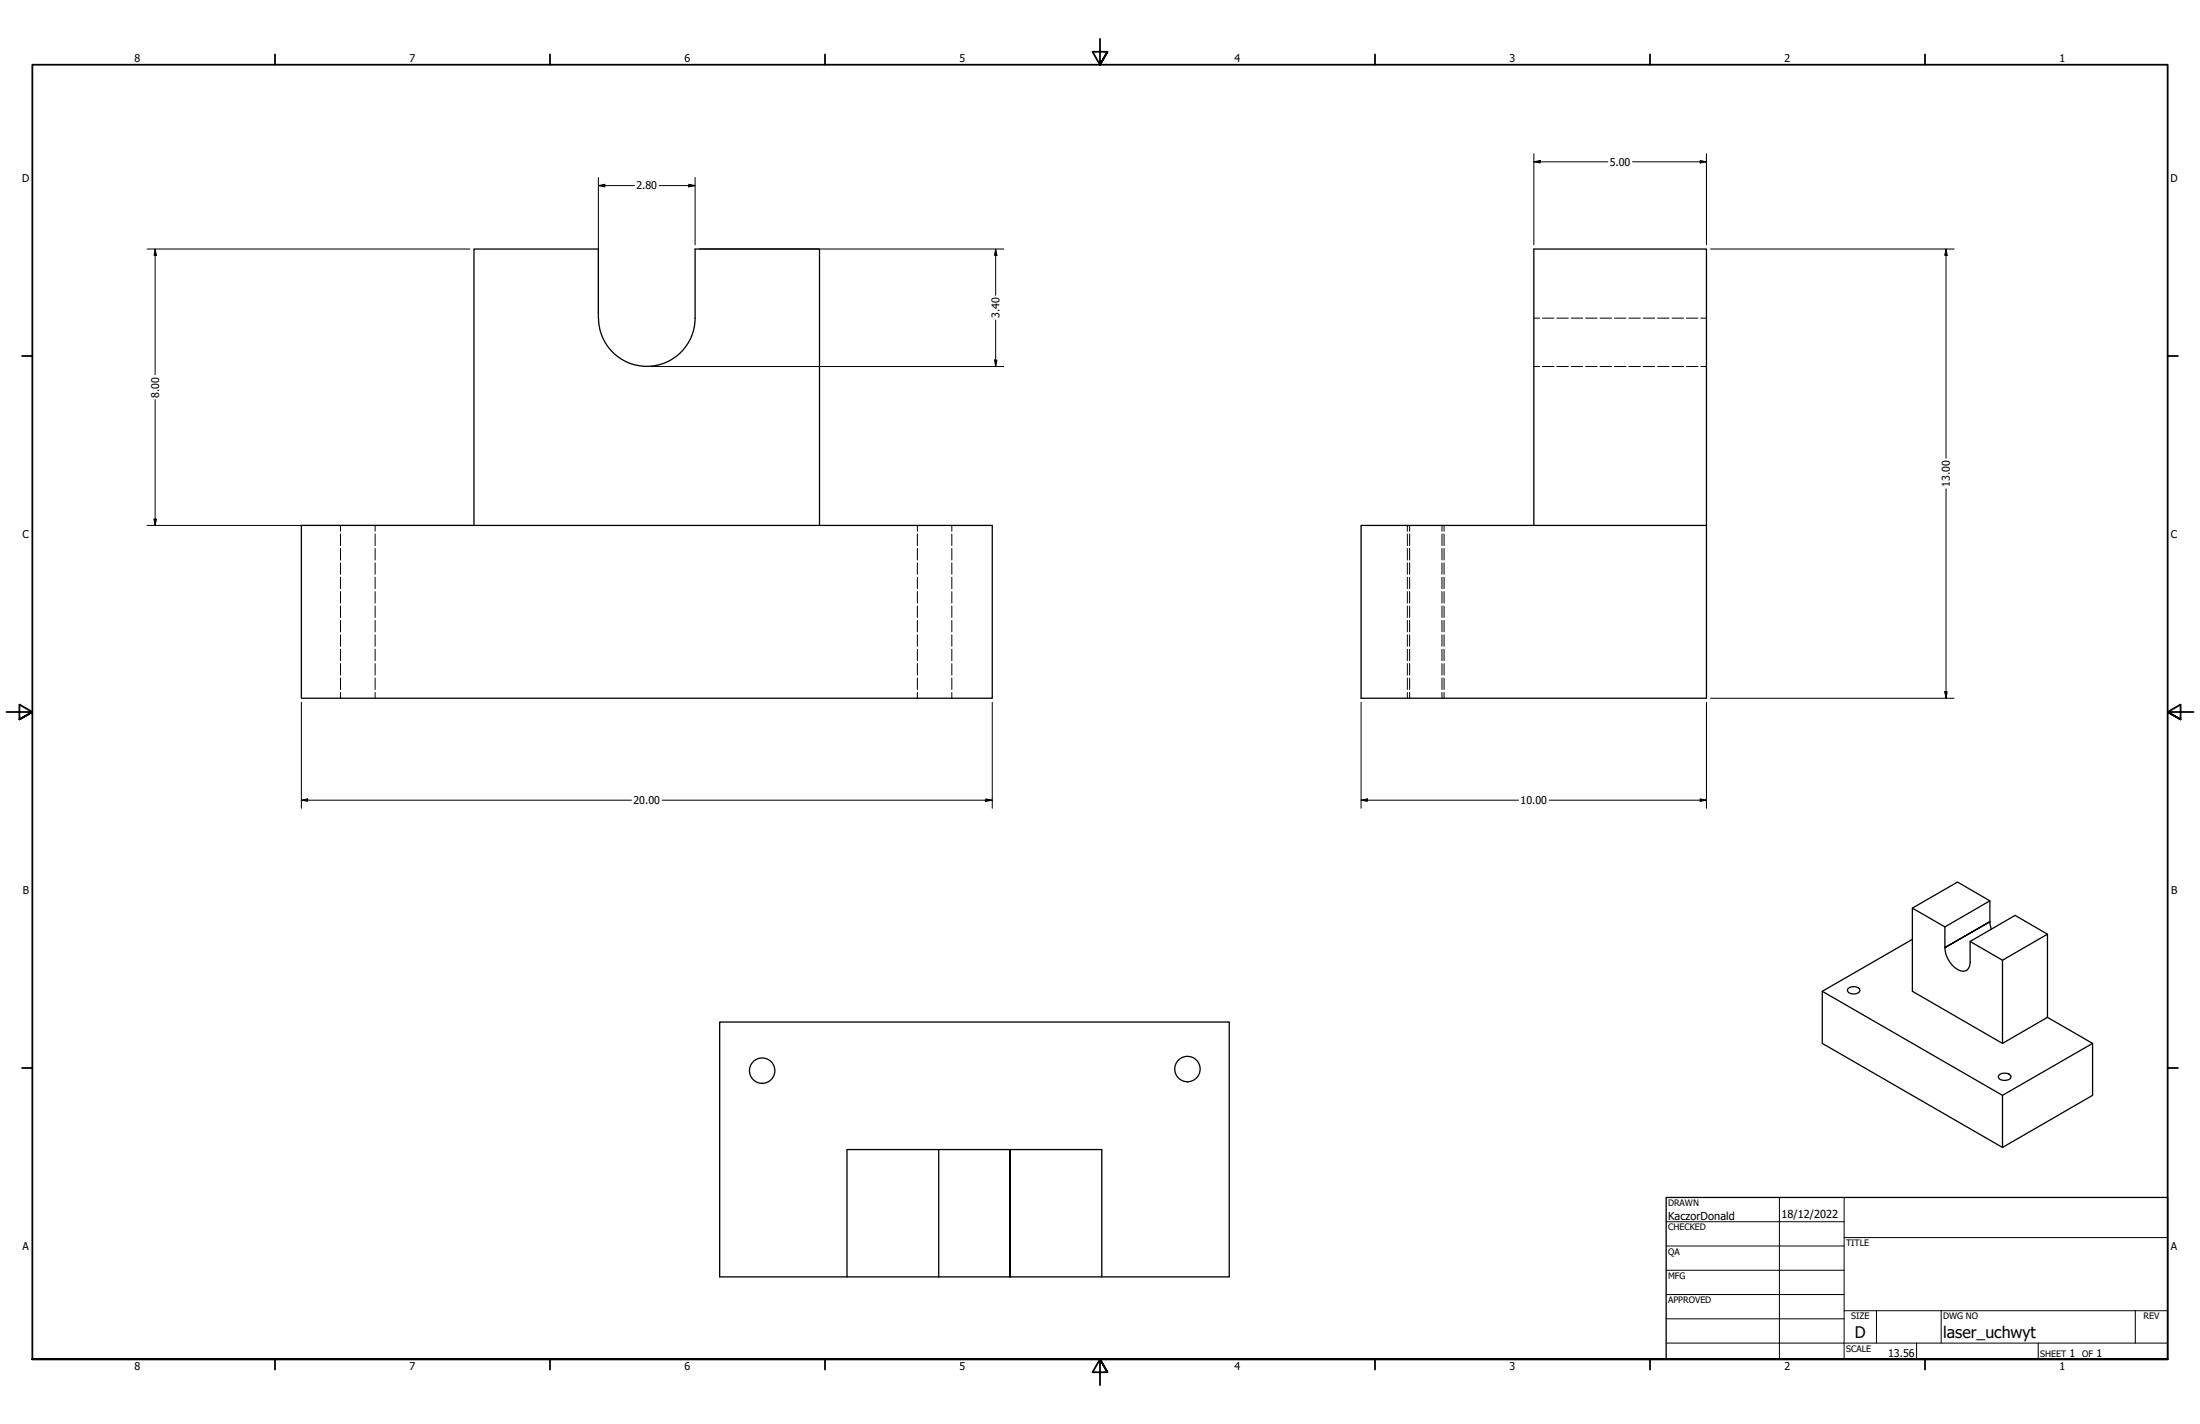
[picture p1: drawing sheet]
<svg xmlns="http://www.w3.org/2000/svg" width="864mm" height="559mm" viewBox="0 0 864 559" stroke-linecap="round" stroke-linejoin="round" font-family="sans-serif">
<!-- layer: Hidden (ANSI) -->
<g fill="none" stroke="#000" stroke-width=".39">
<path d="M602.1 124.8h2.2M605.5 124.8h4.5M611.1 124.8h4.5M616.8 124.8h4.5M622.4 124.8h4.5M628.1 124.8h4.5M633.7 124.8h4.5M639.4 124.8h4.5M645 124.8h4.5M650.7 124.8h4.5M656.3 124.8h4.5M662 124.8h4.5"/>
<path d="M667.6 124.8h2.3M602.1 143.8h2.2M605.5 143.8h4.5M611.1 143.8h4.5M616.8 143.8h4.5M622.4 143.8h4.5M628.1 143.8h4.5M633.7 143.8h4.5M639.4 143.8h4.5M645 143.8h4.5M650.7 143.8h4.5M656.3 143.8h4.5"/>
<path d="M662 143.8h4.5M667.6 143.8h2.3M133.7 206.2v2.3M133.7 209.6v4.5M133.7 215.2v4.6M147.3 206.2v2.3M147.3 209.6v4.5M147.3 215.2v4.6M360.1 206.2v2.3M360.1 209.6v4.5M360.1 215.2v4.6M373.6 206.2v2.3"/>
<path d="M373.6 209.6v4.5M373.6 215.2v4.6M552.4 206.2v2.3M552.4 209.6v4.5M552.4 215.2v4.6M553.3 206.2v2.3M553.3 209.6v4.5M553.3 215.2v4.6M566 206.2v2.3M566 209.6v4.5M566 215.2v4.6M566.9 206.2v2.3"/>
<path d="M566.9 209.6v4.5M566.9 215.2v4.6M133.7 220.9v4.5M133.7 226.5v4.5M133.7 232.2v4.5M133.7 237.8v4.5M147.3 220.9v4.5M147.3 226.5v4.5M147.3 232.2v4.5M147.3 237.8v4.5M360.1 220.9v4.5M360.1 226.5v4.5"/>
<path d="M360.1 232.2v4.5M360.1 237.8v4.5M373.6 220.9v4.5M373.6 226.5v4.5M373.6 232.2v4.5M373.6 237.8v4.5M552.4 220.9v4.5M552.4 226.5v4.5M552.4 232.2v4.5M552.4 237.8v4.5M553.3 220.9v4.5M553.3 226.5v4.5"/>
<path d="M553.3 232.2v4.5M553.3 237.8v4.5M566 220.9v4.5M566 226.5v4.5M566 232.2v4.5M566 237.8v4.5M566.9 220.9v4.5M566.9 226.5v4.5M566.9 232.2v4.5M566.9 237.8v4.5M133.7 243.5v4.5M133.7 249.1v4.5"/>
<path d="M133.7 254.8v4.5M147.3 243.5v4.5M147.3 249.1v4.5M147.3 254.8v4.5M360.1 243.5v4.5M360.1 249.1v4.5M360.1 254.8v4.5M373.6 243.5v4.5M373.6 249.1v4.5M373.6 254.8v4.5M552.4 243.5v4.5M552.4 249.1v4.5"/>
<path d="M552.4 254.8v4.5M553.3 243.5v4.5M553.3 249.1v4.5M553.3 254.8v4.5M566 243.5v4.5M566 249.1v4.5M566 254.8v4.5M566.9 243.5v4.5M566.9 249.1v4.5M566.9 254.8v4.5M133.7 260.4v4.5M133.7 266.1v4.5"/>
<path d="M133.7 271.7v2.3M147.3 260.4v4.5M147.3 266.1v4.5M147.3 271.7v2.3M360.1 260.4v4.5M360.1 266.1v4.5M360.1 271.7v2.3M373.6 260.4v4.5M373.6 266.1v4.5M373.6 271.7v2.3M552.4 260.4v4.5M552.4 266.1v4.5"/>
<path d="M552.4 271.7v2.3M553.3 260.4v4.5M553.3 266.1v4.5M553.3 271.7v2.3M566 260.4v4.5M566 266.1v4.5M566 271.7v2.3M566.9 260.4v4.5M566.9 266.1v4.5M566.9 271.7v2.3"/>
</g>
<!-- layer: Visible (ANSI) -->
<g fill="none" stroke="#000" stroke-width=".51">
<path d="M234.9 124.8v-27.1h-48.8v108.5M234.9 124.8a19 19 0 0 0 19 19 19 19 0 0 0 19-19v-27.1h48.8v108.5M118.3 206.2h271.2v67.8h-271.2zM602.1 206.2v-108.5h67.8v176.3h-135.6v-67.8h135.6M781.1 353.5l-12.7-7.4-17.7 10.3M750.7 368.6l-35.4 20.4M763.5 363.7v8.2l17.6-10.2-17.6 10.2a9.8 9.8 0 0 0 7 9.2 2.88 2.88 0 0 0 2.9-3.5v-8.2l17.6-10.2 12.7 7.4M763.5 363.7l17.6-10.2v8.2l.6 2.9M763.5 363.7l-12.8-7.3v32.6l35.4 20.4v-32.6l-12.7-7.4M786.1 376.8l17.6-10.2v32.6l-17.6 10.2M725.4 388a3.1 3.1 0 0 1 4.7 .6 2.83 2.83 0 0 1-4.9 0zM803.7 399.2l17.7 10.2v20.4l-35.3 20.5"/>
<path d="M821.4 409.4l-35.3 20.4v20.5l-70.8-40.9v-20.4l70.8 40.8M785.1 421.5a3 3 0 0 1 4.3 1 3 3 0 0 1-4.8 .6l-.2-.6zM368.5 451.1v50M396.5 451.1l.1 50zM332.5 501.1h-50v-100h200v100h-50M368.5 501.1h-36v-50h100v50h-35.9M368.5 501.1h28"/>
<circle cx="466.1" cy="419.5" r="5"/>
<circle cx="299.2" cy="420.1" r="5"/>
</g>
<!-- layer: Border (ANSI) -->
<g fill="none" stroke="#000" stroke-width=".7">
<path d="M431.8 15.2v10.2l-2.9-5.1h5.8l-2.9 5.1 2.9-5.1M107.9 21.3v4.1M215.9 21.3v4.1M323.8 21.3v4.1M539.8 21.3v4.1M647.7 21.3v4.1M755.6 21.3v4.1M8.6 139.7h4.1M850.9 139.7h4.1M2.5 279.4h10.2l-5.1-2.9v5.8l5.1-2.9-5.1 2.9M861.1 279.4h-10.2l5.1-2.9v5.8l-5.1-2.9 5.1 2.9M8.6 419.1h4.1"/>
<path d="M850.9 419.1h4.1M12.7 533.4v-508h838.2v508h-838.2h838.2M107.9 533.4v4.1M215.9 533.4v4.1M323.8 533.4v4.1M434.7 538.5l-2.9-5.1 2.9 5.1h-5.8l2.9-5.1v10.2M539.8 533.4v4.1M647.7 533.4v4.1M755.6 533.4v4.1"/>
</g>
<!-- layer: Title (ANSI) -->
<g fill="none" stroke="#000" stroke-width=".39">
<path d="M654 479.4h69.9M698.5 469.9v63.5M723.9 469.9v63.5M654 488.9h69.9M654 498.5h69.9M723.9 485.6h127M654 508h69.9M654 517.5h69.9M723.9 514.3h127M736.6 514.3v12.7M762 514.3v12.7M838.2 514.3v12.7"/>
<path d="M654 527h196.9M752.3 527v6.4M800.1 527v6.4"/>
</g>
<path d="M654 469.9h196.9v63.5h-196.9z" fill="none" stroke="#000" stroke-width=".51"/>
<!-- layer: Dimension (ANSI) -->
<g fill="none" stroke="#000" stroke-width=".39">
<path d="M234.9 72.8l2.5-.5v1zM234.9 72.8h14.1M234.9 69.7v53.5M258.8 72.8h14.1M270.4 72.3l2.5 .5-2.5 .5zM272.9 69.7v26.4M602.1 63.5l2.5-.5v.9zM602.1 63.5h29M602.1 60.3v35.8M640.8 63.5h29.1M667.4 63l2.5 .5-2.5 .4zM669.9 60.3v35.8"/>
<path d="M57.7 97.7h126.8M60.9 97.7l.5 2.5h-.9zM60.9 97.7v49.4M274.4 97.7h119.6M390.8 97.7l.6 2.5h-1zM390.8 97.7v18.2M671.4 97.7h95.7M763.9 97.7l.4 2.5h-.9zM763.9 97.7v82.1M390.8 125.6v18.2M60.9 156.8v49.4M255.5 143.8h138.5"/>
<path d="M390.4 141.3h1l-.6 2.5zM763.9 191.8v82.2M57.7 206.2h126.8M60.5 203.7h.9l-.5 2.5zM118.3 275.6v41.6M389.5 275.6v41.6M534.3 275.6v41.6M669.9 275.6v41.6M671.4 274h95.7M763.4 271.5h.9l-.4 2.5zM118.3 314l2.5-.5v1zM118.3 314h129.6"/>
<path d="M259.9 314h129.6M387 313.5l2.5 .5-2.5 .5zM534.3 314l2.5-.5v1zM534.3 314h61.8M608.1 314h61.8M667.4 313.5l2.5 .5-2.5 .5z"/>
</g>
<g fill="#000">
<path d="M234.9 72.8l2.5-.5v1z" fill-rule="evenodd"/>
<path d="M270.4 72.3l2.5 .5-2.5 .5z" fill-rule="evenodd"/>
<path d="M602.1 63.5l2.5-.5v.9z" fill-rule="evenodd"/>
<path d="M667.4 63l2.5 .5-2.5 .4z" fill-rule="evenodd"/>
<path d="M60.9 97.7l.5 2.5h-.9z" fill-rule="evenodd"/>
<path d="M390.8 97.7l.6 2.5h-1z" fill-rule="evenodd"/>
<path d="M763.9 97.7l.4 2.5h-.9z" fill-rule="evenodd"/>
<path d="M390.4 141.3h1l-.6 2.5z" fill-rule="evenodd"/>
<path d="M60.5 203.7h.9l-.5 2.5z" fill-rule="evenodd"/>
<path d="M763.4 271.5h.9l-.4 2.5z" fill-rule="evenodd"/>
<path d="M118.3 314l2.5-.5v1z" fill-rule="evenodd"/>
<path d="M387 313.5l2.5 .5-2.5 .5z" fill-rule="evenodd"/>
<path d="M534.3 314l2.5-.5v1z" fill-rule="evenodd"/>
<path d="M667.4 313.5l2.5 .5-2.5 .5z" fill-rule="evenodd"/>
</g>
<g font-size="6.3">
<text x="728.1" y="524.9">D</text>
<text x="762.8" y="525">laser_uchwyt</text>
</g>
<g font-size="4.3">
<text x="654.8" y="478.6">KaczorDonald</text>
<text x="699.3" y="478">18/12/2022</text>
</g>
<g font-size="4.2">
<text x="52.8" y="24.4">8</text>
<text x="160.8" y="24.4">7</text>
<text x="268.7" y="24.4">6</text>
<text x="376.7" y="24.4">5</text>
<text x="484.6" y="24.4">4</text>
<text x="592.6" y="24.4">3</text>
<text x="700.5" y="24.4">2</text>
<text x="808.5" y="24.4">1</text>
<text x="631.9" y="65">5.00</text>
<text x="8.8" y="71.4">D</text>
<text x="852" y="71.4">D</text>
<text x="249.8" y="74.4">2.80</text>
<text x="392.4" y="124.8" transform="rotate(-90 392.4 124.8)">3.40</text>
<text x="62.4" y="156" transform="rotate(-90 62.4 156)">8.00</text>
<text x="765.4" y="191.1" transform="rotate(-90 765.4 191.1)">13.00</text>
<text x="8.9" y="211.1">C</text>
<text x="852.2" y="211.1">C</text>
<text x="248.7" y="315.5">20.00</text>
<text x="596.9" y="315.5">10.00</text>
<text x="9" y="350.8">B</text>
<text x="852.2" y="350.8">B</text>
<text x="8.9" y="490.5">A</text>
<text x="852.2" y="490.5">A</text>
<text x="741.2" y="532.6">13.56</text>
<text x="812.4" y="532.6">1</text>
<text x="823" y="532.6">1</text>
<text x="52.8" y="537.5">8</text>
<text x="160.8" y="537.5">7</text>
<text x="268.7" y="537.5">6</text>
<text x="376.7" y="537.5">5</text>
<text x="484.6" y="537.5">4</text>
<text x="592.6" y="537.5">3</text>
<text x="700.5" y="537.5">2</text>
<text x="808.5" y="537.5">1</text>
</g>
<g font-size="3.5">
<text x="654.8" y="473.2">DRAWN</text>
<text x="654.8" y="482.8">CHECKED</text>
<text x="724.7" y="488.9">TITLE</text>
<text x="654.8" y="492.3">QA</text>
<text x="654.8" y="501.8">MFG</text>
<text x="654.8" y="511.4">APPROVED</text>
<text x="726.7" y="517.7">SIZE</text>
<text x="762.8" y="517.7">DWG NO</text>
<text x="841.4" y="517.7">REV</text>
<text x="724.7" y="530.4">SCALE</text>
<text x="800.9" y="532.6">SHEET</text>
<text x="817.4" y="532.6">OF</text>
</g>
</svg>
